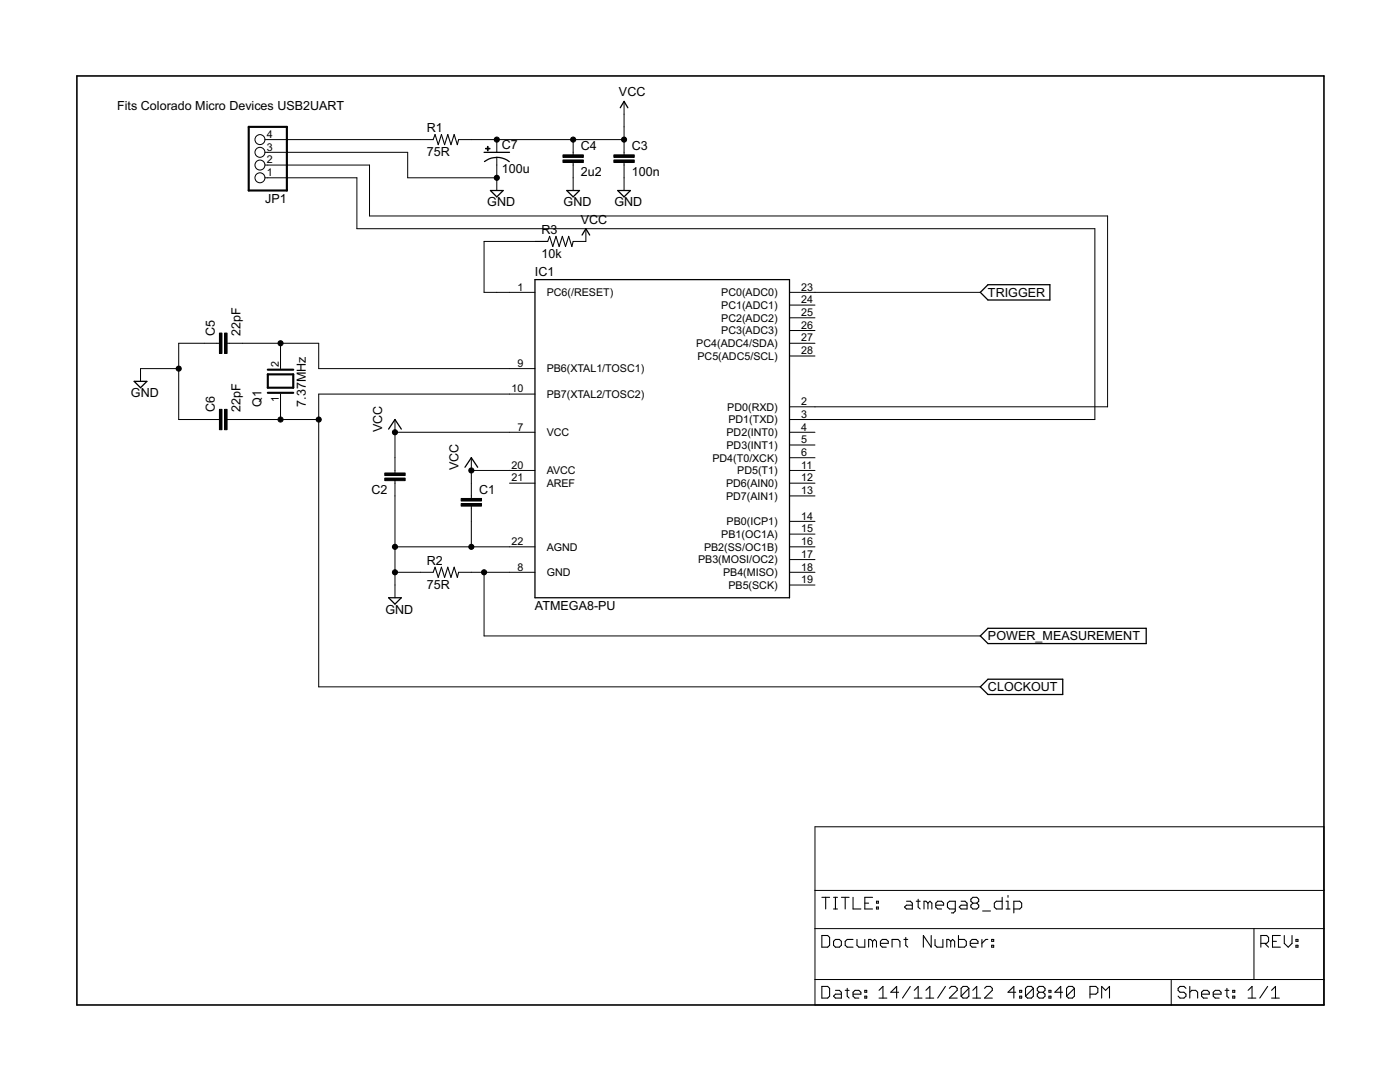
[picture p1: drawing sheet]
<svg xmlns="http://www.w3.org/2000/svg" width="279mm" height="216mm" viewBox="0 0 279 216" stroke-linecap="round" stroke-linejoin="round" font-family="sans-serif">
<g fill="none" stroke="#000" stroke-width=".25">
<path d="M96.6 30.4h5.1M97.9 38h2.5l-1.3 1.3zM99.1 31.4l1.6 .3 .9 .6M99.1 31.4a3.9 3.9 0 0 0-2.4 .8M113.1 38h2.6l-1.3 1.3zM123.3 38h2.5l-1.3 1.3zM123.8 21.5l.7-1.3 .8 1.3M106.8 55.8h50.8v63.5h-50.8zM116.2 46.9l.7-1.3 .8 1.3M195.6 58.3l1.6-1.5h12.3v3.1h-12.3zM26.8 76.1h2.5l-1.3 1.3zM77.6 85.6l1.2-1.9 1.3 1.9"/>
<path d="M92.8 93.2l1.3-1.9 1.2 1.9M77.6 119.3h2.5l-1.3 1.2zM195.6 126.9l1.6-1.5h31.5v3h-31.5zM195.6 137.1l1.6-1.6h14.9v3.1h-14.9z"/>
</g>
<path d="M15.3 15.2h248.9v185.3h-248.9z" fill="none" stroke="#000" stroke-width=".32"/>
<g fill="none" stroke="#000" stroke-width=".2">
<path d="M52.9 35.5h18.3v10.1h147.3v38.1h-60.9M52.9 32.9h20.8v10.2h147.3v38.1h-63.4M52.9 27.9h33.5M52.9 30.4h28.5v5.1h17.7M91.5 27.9h33M99.1 27.9v2.5M99.1 31.4v6.6M114.4 27.9v3M114.4 32.4v5.6M124.5 20.2v10.7M124.5 32.4v5.6M109.3 48.2h-12.7v10.1h10.2"/>
<path d="M116.9 45.6v2.6h-2.5M157.6 58.3h38M35.7 73.6h-7.7v2.5M43.8 68.5h-8.1v15.2h8.1M45.3 68.5h18.3v5.1h43.2M56 68.5v5.1M56 78.6v5.1M106.8 78.6h-43.2v58.5h132M157.6 71h5M157.6 68.5h5M157.6 66h5M157.6 63.4h5"/>
<path d="M157.6 60.9h5M45.3 83.7h18.3M78.8 86.3h28M78.8 83.7v10.7M78.8 95.9v23.4M94.1 93.9h12.7M94.1 91.3v8.2M101.7 96.4h5.1M157.6 86.3h5M157.6 96.4h5M157.6 93.9h5M157.6 99h5"/>
<path d="M157.6 91.3h5M157.6 88.8h5M78.8 114.2h7.6M78.8 109.1h28M91.5 114.2h15.3M94.1 101v8.1M96.6 114.2v12.7h99M157.6 116.7h5M157.6 114.2h5M157.6 109.1h5M157.6 111.7h5M157.6 106.6h5"/>
<path d="M157.6 104h5M162.6 165h101.6v35.5h-101.6zM162.6 177.7h101.6M162.6 185.3h101.6M162.6 195.5h101.6M233.7 195.5v5M250.3 185.3v10.2"/>
<circle cx="51.9" cy="32.9" r=".99"/>
<circle cx="51.9" cy="35.5" r=".99"/>
<circle cx="51.9" cy="27.9" r=".99"/>
<circle cx="51.9" cy="30.4" r=".99"/>
</g>
<g fill="none" stroke="#000" stroke-width=".21">
<path d="M86.4 27.9l.4-1.1 .7 2.1 .6-2.1 .6 2.1 .7-2.1 .6 2.1 .6-2.1 .7 2.1 .2-1M109.3 48.2l.4-1 .6 2 .7-2 .6 2 .6-2 .7 2 .6-2 .6 2 .3-1M86.4 114.2l.4-1 .7 2 .6-2 .6 2 .7-2 .6 2 .6-2 .7 2 .2-1M164 179h1.6M164.8 179v2.4M166.3 179h.8M166.7 179v2.4M167.9 179h1.6M168.7 179v2.4M170.2 179v2.4h1.6M174.1 179h-1.5v2.4h1.5M174.9 179.8h.4v.4h-.4z"/>
<path d="M180.9 179.8h.8l.4 .4v1.2h-1.2l-.4-.4 .4-.4h1.2M182.9 179.8h.7M183.2 179.4v1.6l.4 .4M191.8 179.8h.8l.4 .4v1.2h-1.2l-.4-.4 .4-.4h1.2M200 179v2.4h-1.2l-.4-.4v-.8l.4-.4h1.2M200.8 179.8h.4v1.6M201.2 178.7v.3M164 186.7h1.2l.4 .3v1.6l-.4 .4h-1.2zM164 196.8h1.2l.4 .4v1.6l-.4 .4h-1.2zM166.3 187.8l.4-.3h.8l.4 .3v.8l-.4 .4h-.8l-.4-.4zM166.3 181.4h.8M166.7 197.6h.8l.4 .4v1.2h-1.2l-.4-.4 .4-.4h1.2"/>
<path d="M168.7 197.6h.8M169.1 197.2v1.6l.4 .4M170.2 198.4h1.6v-.4l-.4-.4h-.8l-.4 .4v.8l.4 .4h.8M170.2 187.5h-1.1l-.4 .3v.8l.4 .4h1.1M171 187.5v1.1l.4 .4h1.2v-1.5M172.6 198.8h.4v.4h-.4zM172.6 197.6h.4v.4h-.4zM172.6 180.2h.8M174.1 187.8l-.3-.3h-.4v1.5M174.1 187.8l.4-.3 .4 .3v1.2M174.1 187.8v1.2M174.9 181h.4v.4h-.4z"/>
<path d="M175.4 199.2h1.6M175.4 197.6l.8-.8v2.4M175.7 188.2h1.6v-.4l-.4-.3h-.8l-.4 .3v.8l.4 .4h.8M178 189v-1.5h1.2l.4 .3v1.2M179.3 198h-1.5l1.1-1.2v2.4M180.4 187.5h.8M180.8 187v1.6l.4 .4M181.7 196.8l-1.6 2.4M182.5 199.2h1.5M182.5 197.6l.7-.8v2.4M184.8 199.2h1.6M184.8 197.6l.8-.8v2.4"/>
<path d="M185.2 180.2l-.4-.4h-.4v1.6M185.2 180.2v1.2M185.2 180.2l.4-.4 .4 .4v1.2M185.8 186.7v2.3l-1.5-2.3v2.3M186.6 187.5v1.1l.4 .4h1.2v-1.5M186.8 180.6h1.5v-.4l-.4-.4h-.8l-.3 .4v.8l.3 .4h.8M188.7 196.8l-1.6 2.4M189.5 197.2l.4-.4h.7l.4 .4v.4l-1.5 1.6h1.5M189.7 187.8l-.4-.3h-.3v1.5M189.7 187.8v1.2M189.7 187.8l.4-.3 .4 .3v1.2M190.6 181.4h-1.1l-.4-.4v-.8l.4-.4h1.1v2l-.3 .4h-.4"/>
<path d="M191.3 186.7v2.3h1.2l.3-.4v-.8l-.3-.3h-1.2M193.4 197.2v1.6l-.4 .4h-.8l-.4-.4M193.4 197.2l-.4-.4h-.8l-.4 .4v1.6M193.4 197.2l-1.6 1.6M193.6 188.2h1.6v-.4l-.4-.3h-.8l-.4 .3v.8l.4 .4h.8M194.1 199.2h1.6M194.1 197.6l.8-.8v2.4M194.2 180.2l-.4-.4v-.4l.4-.4h.7l.4 .4v.4l-.4 .4M194.2 180.2l-.4 .4v.4l.4 .4h.7l.4-.4v-.4l-.4-.4M194.2 180.2h.7M196 187.5v1.5M196.1 181.8h1.6"/>
<path d="M196.5 197.2l.4-.4h.8l.3 .4v.4l-1.5 1.6h1.5M197.1 187.5h-.4l-.7 .7M197.9 188.6h.4v.4h-.4zM197.9 187.5h.4v.3h-.4zM200.8 181.4h.8M202.3 181.4h1.2l.4-.4v-.8l-.4-.4h-1.2v2.4M202.7 198h-1.5l1.1-1.2v2.4M203.5 198.8h.4v.4h-.4zM203.5 197.6h.4v.4h-.4zM206.2 197.2v1.6l-.4 .4h-.7l-.4-.4M206.2 197.2l-.4-.4h-.7l-.4 .4v1.6M206.2 197.2l-1.5 1.6"/>
<path d="M207.4 198l-.4 .4v.4l.4 .4h.8l.4-.4v-.4l-.4-.4M207.4 198l-.4-.4v-.4l.4-.4h.8l.4 .4v.4l-.4 .4M207.4 198h.8M209.3 198.8h.4v.4h-.4zM209.3 197.6h.4v.4h-.4zM212.1 198h-1.6l1.2-1.2v2.4M214.4 197.2v1.6l-.4 .4h-.8l-.3-.4M214.4 197.2l-.4-.4h-.8l-.3 .4v1.6M214.4 197.2l-1.5 1.6M217.5 198.4h1.2l.4-.4v-.8l-.4-.4h-1.2v2.4M219.9 199.2v-2.4l.7 .8 .8-.8v2.4M236.7 197.2l-.4-.4h-.8l-.4 .4v.4l.4 .4h.8l.4 .4v.4l-.4 .4h-.8l-.4-.4"/>
<path d="M237.4 198l.4-.4h.8l.4 .4v1.2M237.4 196.8v2.4M239.8 198.4h1.5v-.4l-.3-.4h-.8l-.4 .4v.8l.4 .4h.8M242.1 198.4h1.6v-.4l-.4-.4h-.8l-.4 .4v.8l.4 .4h.8M244.5 197.6h.8M244.9 197.2v1.6l.4 .4M246 198.8h.4v.4h-.4zM246 197.6h.4v.4h-.4zM249.1 199.2h1.5M249.1 197.6l.8-.8v2.4M251.6 188.2h1.2l.4-.4v-.8l-.4-.3h-1.2v2.3M252.4 188.2l.8 .8"/>
<path d="M253 196.8l-1.6 2.4M253.8 199.2h1.5M253.8 197.6l.8-.8v2.4M254 187.8h.7M255.5 186.7h-1.5v2.3h1.5M256.3 186.7v1.5l.8 .8 .8-.8v-1.5M258.6 188.6h.4v.4h-.4zM258.6 187.5h.4v.3h-.4z"/>
</g>
<g fill="#000" stroke="#000" stroke-width=".2">
<path d="M96.9 29.6h.9v.1h-.9zM97.3 29.2h.1v.9h-.1zM112.4 31.9h4v.5h-4zM112.4 30.9h4v.5h-4zM122.5 31.9h4.1v.5h-4.1zM122.5 30.9h4.1v.5h-4.1zM43.8 66.5h.5v4h-.5zM44.8 66.5h.5v4h-.5zM43.8 81.7h.5v4h-.5zM44.8 81.7h.5v4h-.5zM76.8 94.4h4.1v.5h-4.1zM76.8 95.4h4.1v.5h-4.1z"/>
<path d="M92 99.5h4.1v.5h-4.1zM92 100.5h4.1v.5h-4.1z"/>
</g>
<path d="M49.6 25.3h7.7v12.7h-7.7zM53.4 74.7h5.1v2.7h-5.1zM53.4 73.8h5.1M53.4 78.4h5.1" fill="none" stroke="#000" stroke-width=".42"/>
<g fill="#000" stroke="#000" stroke-width=".2">
<circle cx="99.1" cy="35.5" r=".51"/>
<circle cx="99.1" cy="27.9" r=".51"/>
<circle cx="114.4" cy="27.9" r=".51"/>
<circle cx="124.5" cy="27.9" r=".51"/>
<circle cx="35.7" cy="73.6" r=".51"/>
<circle cx="56" cy="68.5" r=".51"/>
<circle cx="56" cy="83.7" r=".51"/>
<circle cx="63.6" cy="83.7" r=".51"/>
<circle cx="78.8" cy="86.3" r=".51"/>
<circle cx="94.1" cy="93.9" r=".51"/>
<circle cx="78.8" cy="109.1" r=".51"/>
<circle cx="78.8" cy="114.2" r=".51"/>
<circle cx="94.1" cy="109.1" r=".51"/>
<circle cx="96.6" cy="114.2" r=".51"/>
</g>
<g font-size="2.8">
<text x="23.4" y="22">Fits Colorado Micro Devices USB2UART</text>
<text x="123.5" y="19.2">VCC</text>
<text x="85.2" y="26.4">R1</text>
<text x="100.2" y="29.8">C7</text>
<text x="85.2" y="31.2">75R</text>
<text x="100.2" y="34.6">100u</text>
<text x="115.9" y="35.1">2u2</text>
<text x="115.9" y="30">C4</text>
<text x="126.1" y="35.1">100n</text>
<text x="126.1" y="30">C3</text>
<text x="52.9" y="40.4">JP1</text>
<text x="97.2" y="41.2">GND</text>
<text x="112.5" y="41.2">GND</text>
<text x="122.6" y="41.2">GND</text>
<text x="108" y="46.7">R3</text>
<text x="115.9" y="44.6">VCC</text>
<text x="108" y="51.5">10k</text>
<text x="106.8" y="55">IC1</text>
<text x="197.2" y="59.2">TRIGGER</text>
<text x="42.9" y="67" transform="rotate(-90 42.9 67)">C5</text>
<text x="48" y="67" transform="rotate(-90 48 67)">22pF</text>
<text x="26.1" y="79.3">GND</text>
<text x="42.9" y="82.2" transform="rotate(-90 42.9 82.2)">C6</text>
<text x="48" y="82.2" transform="rotate(-90 48 82.2)">22pF</text>
<text x="52.2" y="81.2" transform="rotate(-90 52.2 81.2)">Q1</text>
<text x="61.1" y="81.2" transform="rotate(-90 61.1 81.2)">7.37MHz</text>
<text x="76.3" y="86.3" transform="rotate(-90 76.3 86.3)">VCC</text>
<text x="91.5" y="93.9" transform="rotate(-90 91.5 93.9)">VCC</text>
<text x="74.1" y="98.6">C2</text>
<text x="95.6" y="98.6">C1</text>
<text x="85.2" y="112.7">R2</text>
<text x="85.2" y="117.5">75R</text>
<text x="76.9" y="122.4">GND</text>
<text x="106.8" y="121.8">ATMEGA8-PU</text>
<text x="197.2" y="127.8">POWER_MEASUREMENT</text>
<text x="197.2" y="137.9">CLOCKOUT</text>
</g>
<g font-size="2.4">
<text x="53.2" y="27.5">4</text>
<text x="53.2" y="35.1">1</text>
<text x="53.2" y="32.6">2</text>
<text x="53.2" y="30">3</text>
<text x="103.2" y="58">1</text>
<text x="109.1" y="59.1">PC6(/RESET)</text>
<text x="143.9" y="59.1">PC0(ADC0)</text>
<text x="159.9" y="58">23</text>
<text x="143.9" y="64.2">PC2(ADC2)</text>
<text x="143.9" y="61.6">PC1(ADC1)</text>
<text x="159.9" y="65.6">26</text>
<text x="159.9" y="63.1">25</text>
<text x="159.9" y="60.5">24</text>
<text x="139" y="69.2">PC4(ADC4/SDA)</text>
<text x="139.2" y="71.8">PC5(ADC5/SCL)</text>
<text x="143.9" y="66.7">PC3(ADC3)</text>
<text x="159.9" y="70.7">28</text>
<text x="159.9" y="68.1">27</text>
<text x="55.6" y="73.2" transform="rotate(-90 55.6 73.2)">2</text>
<text x="103.2" y="73.2">9</text>
<text x="109.1" y="74.3">PB6(XTAL1/TOSC1)</text>
<text x="55.6" y="80.2" transform="rotate(-90 55.6 80.2)">1</text>
<text x="102.1" y="78.3">10</text>
<text x="109.1" y="79.4">PB7(XTAL2/TOSC2)</text>
<text x="145.1" y="81.9">PD0(RXD)</text>
<text x="159.9" y="83.4">3</text>
<text x="159.9" y="80.8">2</text>
<text x="103.2" y="85.9">7</text>
<text x="109.1" y="87">VCC</text>
<text x="145" y="89.6">PD3(INT1)</text>
<text x="145" y="87">PD2(INT0)</text>
<text x="145.4" y="84.5">PD1(TXD)</text>
<text x="159.9" y="88.4">5</text>
<text x="159.9" y="85.9">4</text>
<text x="102.1" y="93.5">20</text>
<text x="109.1" y="94.6">AVCC</text>
<text x="142.2" y="92.1">PD4(T0/XCK)</text>
<text x="147.1" y="94.6">PD5(T1)</text>
<text x="159.9" y="93.5">11</text>
<text x="159.9" y="91">6</text>
<text x="102.1" y="96.1">21</text>
<text x="109.1" y="97.2">AREF</text>
<text x="144.9" y="99.7">PD7(AIN1)</text>
<text x="144.9" y="97.2">PD6(AIN0)</text>
<text x="159.9" y="98.6">13</text>
<text x="159.9" y="96.1">12</text>
<text x="143.9" y="107.3">PB1(OC1A)</text>
<text x="145" y="104.8">PB0(ICP1)</text>
<text x="159.9" y="106.2">15</text>
<text x="159.9" y="103.7">14</text>
<text x="102.1" y="108.8">22</text>
<text x="103.2" y="113.8">8</text>
<text x="109.1" y="109.9">AGND</text>
<text x="139.3" y="112.4">PB3(MOSI/OC2)</text>
<text x="140.5" y="109.9">PB2(SS/OC1B)</text>
<text x="159.9" y="113.8">18</text>
<text x="159.9" y="111.3">17</text>
<text x="159.9" y="108.8">16</text>
<text x="109.1" y="115">GND</text>
<text x="144.3" y="115">PB4(MISO)</text>
<text x="145.4" y="117.5">PB5(SCK)</text>
<text x="159.9" y="116.4">19</text>
</g>
</svg>
